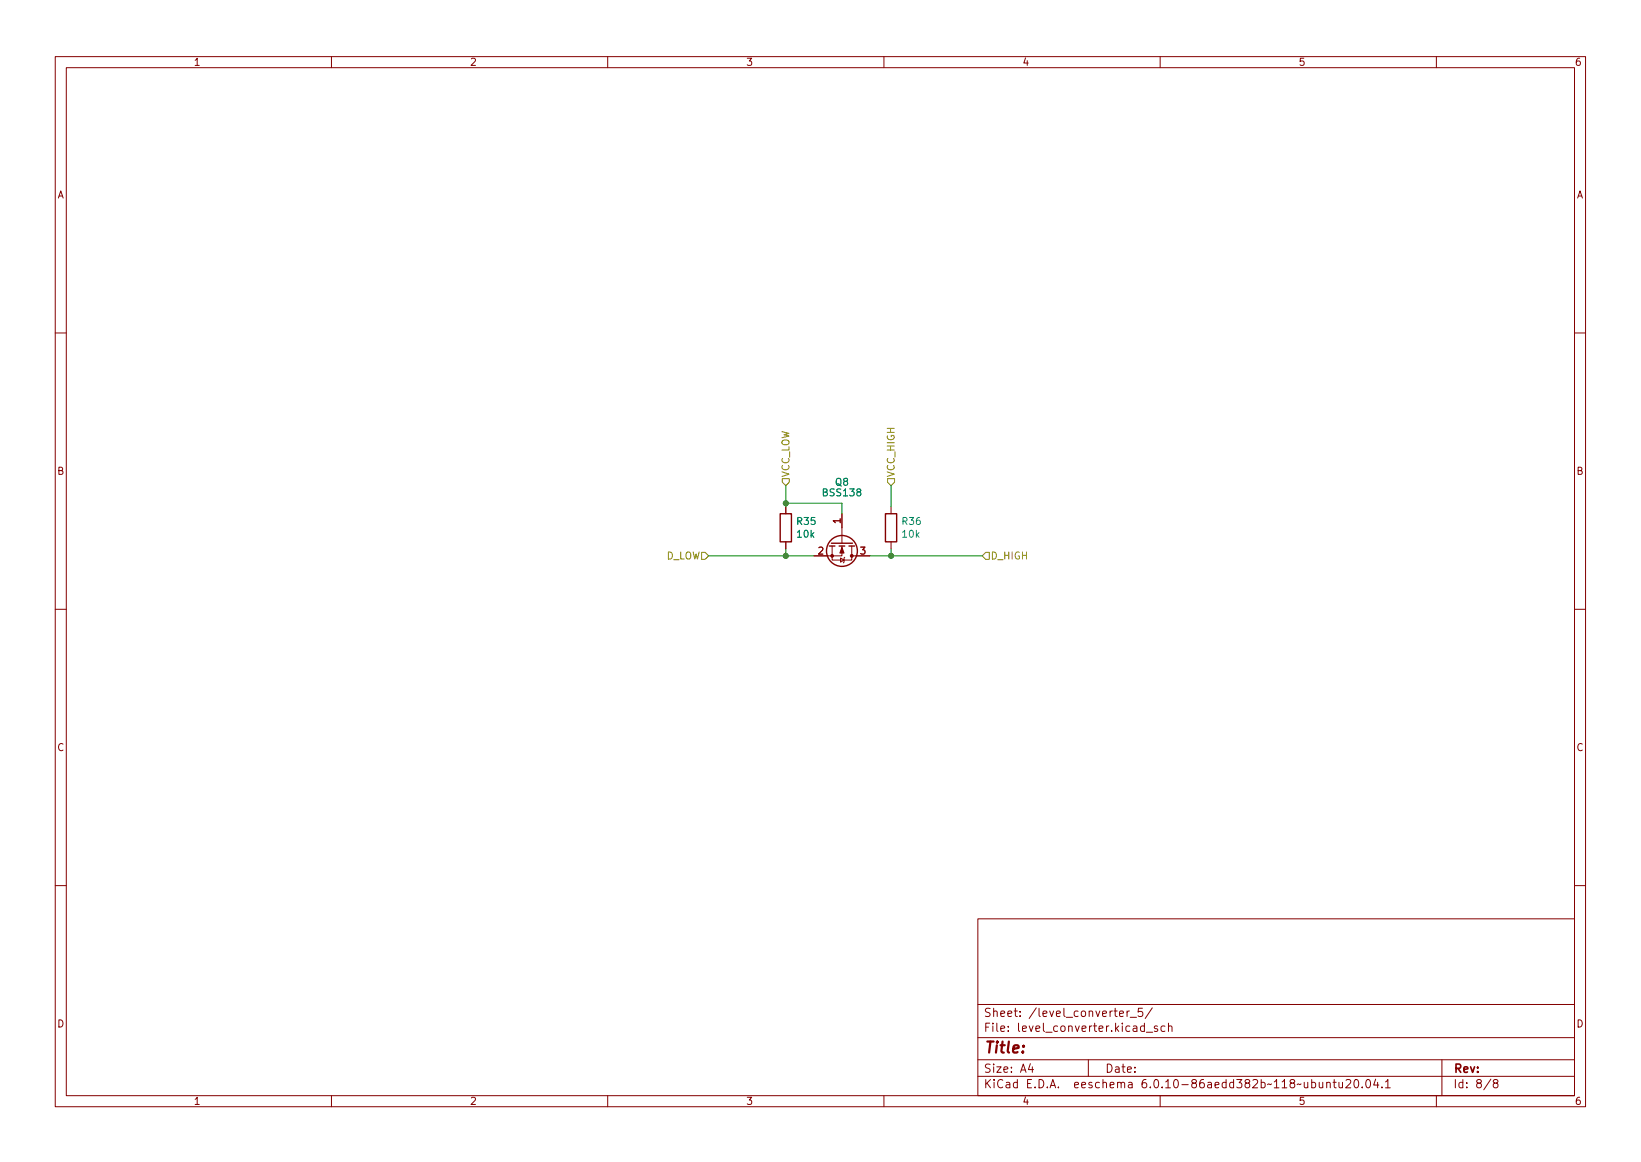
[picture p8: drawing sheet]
<svg xmlns="http://www.w3.org/2000/svg" width="297mm" height="210mm" viewBox="0 0 297 210" stroke-linecap="round" stroke-linejoin="round" font-family="sans-serif">
<g fill="none" stroke="#840000" stroke-width=".18">
<path d="M10 10.2h277v190.1h-277zM12 12.2h273v186.1h-273zM60 10.2v2M110 10.2v2M160 10.2v2M210 10.2v2M260 10.2v2M10 60.2h2M285 60.2h2M142.2 91.7v1.3M142.2 98v1.3M150.6 98.8v2.5h3.6v-2.5"/>
<path d="M152.4 98.8v1.8h-5.1M152.4 93v5.3M161.3 91.7v1.3M161.3 98v1.3M10 110.2h2M152.1 101l.7 .3-.7 .4zM152.9 100.8l-.1 .2v.7l-.1 .1M154.2 100.6h3.3M285 110.2h2M10 160.2h2M177 166.3h108v32h-108zM285 160.2h2"/>
<path d="M60 198.3v2M110 198.3v2M160 198.3v2M177 194.8h108M177 191.8h108M177 187.8h108M177 181.8h108M186.5 192.5l-.4 1h1M186.9 193v1M197 191.8v3M202.6 183.4l.8-.1-.1-.3-.4-.1-.3 .2 .1 .8h.6M204 182.9v1"/>
<path d="M204.4 182.9l-.3 .1-.1 .2M204.6 184.1h1.1M206.8 182.4h-.7l-.1 .7 .2-.1 .5 .1 .2 .2-.1 .5-.2 .1-.6-.1M207.5 186.8h1.1M208.6 182.4l-1.3 1.9M209.5 185.7l-.4-.1-.2 .2 .1 .3 .5 .1v.4h-.6M210 198.3v2M210.9 185.7l-.5-.1-.3 .3v.4l.2 .3h.6M211.5 185.8l.2-.2 .4 .1v.9M211.5 185.1v1.5M238.8 195.8l.1 1h.3l.2-.1M239.4 195.8v1"/>
<path d="M240.1 196l.3-.2 .3 .1 .1 .9M240.1 195.8v1M241.3 195.8h.6M241.5 195.3v1.3l.4 .2M242.4 195.8v1h.4l.2-.1M243 195.8v1M243.6 195.5l.6-.2 .2 .2 .1 .3-.9 1h.9M245.3 195.4l.1-.1a.8 .8 0 0 1 .6 .8 .8 .8 0 0 1-.6 .7 1 1 0 0 1-.1-1.4zM246.6 196.7v.1M247.4 195.5l.2-.2a.8 .8 0 0 1 .5 .8 .8 .8 0 0 1-.5 .7l-.2-.1-.2-.4zM249 195.3l-.4 1h1M249.4 195.8v1"/>
<path d="M250.1 196.7v.1M250.8 195.8l.4-.5v1.5M250.8 196.8h.8M260 198.3v2M261 191.8v6.5M269.9 195.3l-1.3 1.9M270.6 196l-.3-.3 .1-.2 .2-.2 .4 .1 .2 .2-.1 .2-.7 .2-.1 .3v.2l.3 .3h.4l.2-.3-.1-.4-.2-.1"/>
</g>
<g fill="none" stroke="#840000" stroke-width=".25">
<path d="M141.2 93h2.1v5h-2.1zM150.1 98.8h1M150.5 98.3h3.8M151.9 98.8h1M153.7 98.8h1M160.3 93h2v5h-2z"/>
<circle cx="152.4" cy="99.7" r="2.79"/>
</g>
<g fill="#840000" stroke="#840000" stroke-width=".18">
<path d="M152.4 99.1l.4 1h-.8z"/>
<circle cx="150.6" cy="100.6" r=".25"/>
<circle cx="154.2" cy="100.6" r=".25"/>
</g>
<path d="M127 99.9h.6l.7 .7-.7 .6h-.6zM141.6 86.6h1.3v.6l-.7 .7-.6-.7zM160.7 86.6h1.2v.6l-.6 .7-.6-.7zM178.4 99.9h.7v1.3h-.7l-.6-.6z" fill="none" stroke="#848400" stroke-width=".18"/>
<path d="M142.2 91.1h10.2v1.9M142.2 87.9v3.8M142.2 99.3v1.3M161.3 87.9v3.8M161.3 99.3v1.3M128.3 100.6h19M157.5 100.6h20.3" fill="none" stroke="#008400" stroke-width=".18"/>
<g fill="#008400" stroke="#008400" stroke-width=".18">
<circle cx="161.3" cy="100.6" r=".46"/>
<circle cx="142.2" cy="100.6" r=".46"/>
<circle cx="142.2" cy="91.1" r=".46"/>
</g>
<text font-size="2.8" fill="#840000" x="178" y="190.6">Title:</text>
<g font-size="2.1" fill="#840000">
<text x="178" y="184">Sheet: /level_converter_5/</text>
<text x="178" y="186.7">File: level_converter.kicad_sch</text>
<text x="178" y="196.9">KiCad E.D.A. eeschema 6.0.10-86aedd382b~118~ubuntu20.04.1</text>
<text x="178" y="194.1">Size: A4</text>
<text x="200" y="194.1">Date:</text>
<text x="263" y="194.1">Rev:</text>
<text x="263" y="196.9">Id: 8/8</text>
</g>
<g font-size="1.8" fill="#840000">
<text x="35" y="11.9">1</text>
<text x="85" y="11.9">2</text>
<text x="135" y="11.9">3</text>
<text x="185" y="11.9">4</text>
<text x="235" y="11.9">5</text>
<text x="285" y="11.9">6</text>
<text x="10.3" y="35.9">A</text>
<text x="285.3" y="35.9">A</text>
<text x="10.3" y="85.9">B</text>
<text x="285.3" y="85.9">B</text>
<text x="152.1" y="94.7" transform="rotate(-90 152.1 94.7)">1</text>
<text x="148.1" y="100.3">2</text>
<text x="155.7" y="100.3">3</text>
<text x="10.3" y="135.9">C</text>
<text x="285.3" y="135.9">C</text>
<text x="10.3" y="185.9">D</text>
<text x="285.3" y="185.9">D</text>
<text x="35" y="199.9">1</text>
<text x="85" y="199.9">2</text>
<text x="135" y="199.9">3</text>
<text x="185" y="199.9">4</text>
<text x="235" y="199.9">5</text>
<text x="285" y="199.9">6</text>
</g>
<g font-size="1.8" fill="#848400">
<text x="142.9" y="86.4" transform="rotate(-90 142.9 86.4)">VCC_LOW</text>
<text x="161.9" y="86.4" transform="rotate(-90 161.9 86.4)">VCC_HIGH</text>
<text x="120.4" y="101.2">D_LOW</text>
<text x="179.3" y="101.2">D_HIGH</text>
</g>
<g font-size="1.8" fill="#008484">
<text x="149.1" y="89.8">BSS138</text>
<text x="151.2" y="87.9">Q8</text>
<text x="144.3" y="95">R35</text>
<text x="163.4" y="95">R36</text>
<text x="144.3" y="97.3">10k</text>
<text x="163.4" y="97.3">10k</text>
</g>
</svg>
